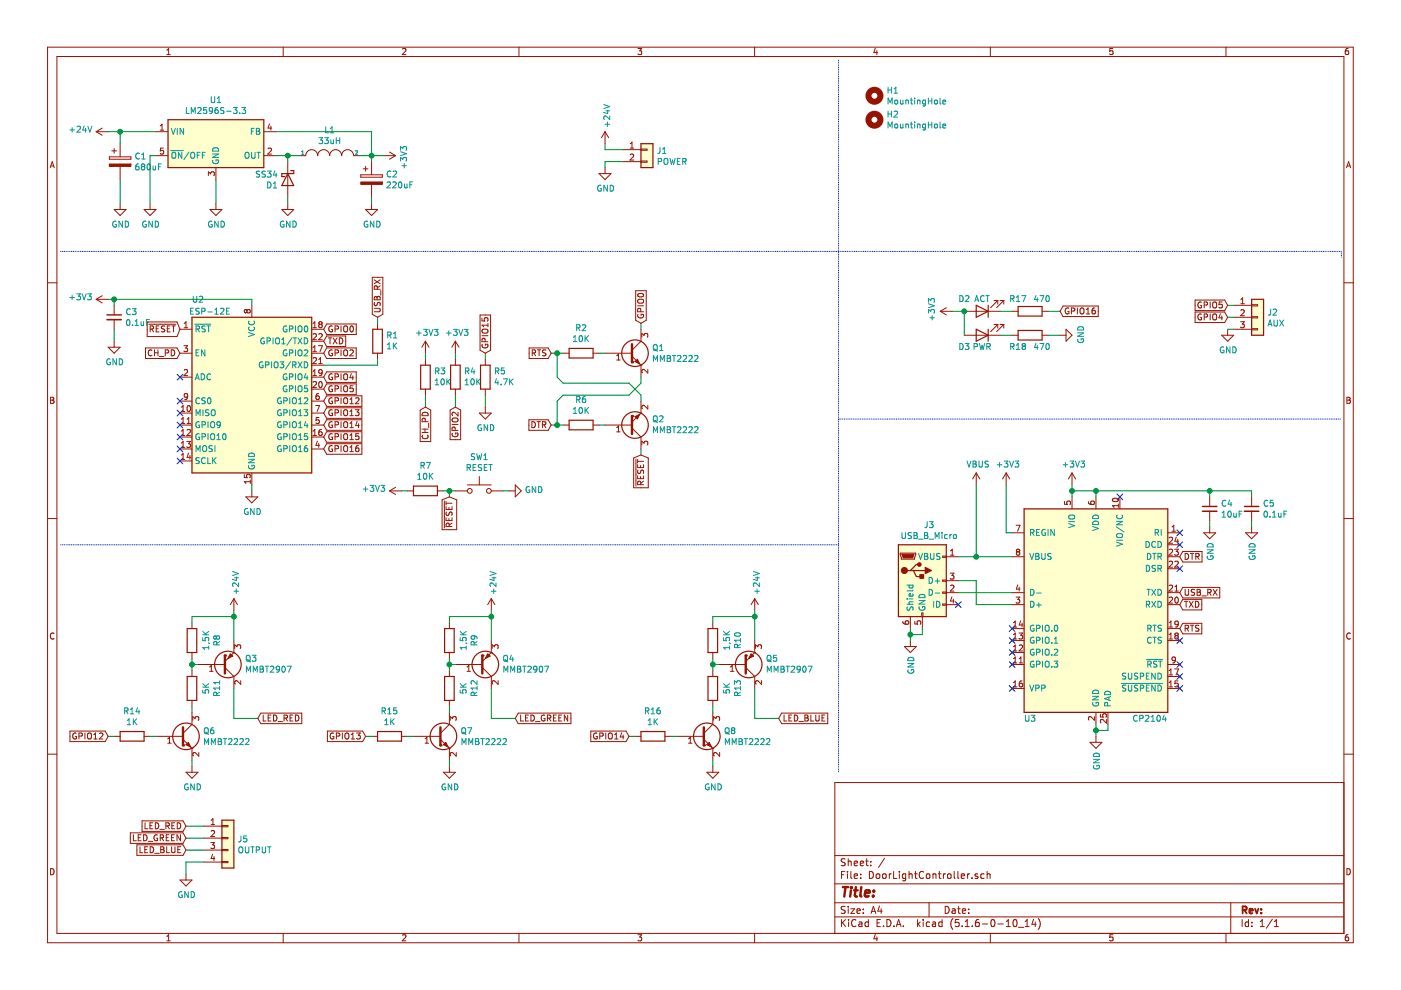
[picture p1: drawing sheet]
EESchema Schematic File Version 4
EELAYER 30 0
EELAYER END
$Descr A4 11693 8268
encoding utf-8
Sheet 1 1
Title ""
Date ""
Rev ""
Comp ""
Comment1 ""
Comment2 ""
Comment3 ""
Comment4 ""
$EndDescr
$Comp
L RF_Module:ESP-12E U2
U 1 1
P 2100 3350
F 0 "U2" H 1650 4200 50  0000 C CNN
F 1 "ESP-12E" H 1750 4100 50  0000 C CNN
F 2 "RF_Module:ESP-12E" H 2100 3350 50  0001 C CNN
F 3 "http://wiki.ai-thinker.com/_media/esp8266/esp8266_series_modules_user_manual_v1.1.pdf" H 1750 3450 50  0001 C CNN
	1    2100 3350
	1    0    0    -1  
$EndComp
$Comp
L power:GND #PWR019
U 1 1
P 2100 4100
F 0 "#PWR019" H 2100 3850 50  0001 C CNN
F 1 "GND" H 2105 3927 50  0000 C CNN
F 2 "" H 2100 4100 50  0001 C CNN
F 3 "" H 2100 4100 50  0001 C CNN
	1    2100 4100
	1    0    0    -1  
$EndComp
$Comp
L power:+3V3 #PWR010
U 1 1
P 900 2500
F 0 "#PWR010" H 900 2350 50  0001 C CNN
F 1 "+3V3" V 915 2628 50  0000 L CNN
F 2 "" H 900 2500 50  0001 C CNN
F 3 "" H 900 2500 50  0001 C CNN
	1    900  2500
	0    -1   -1   0   
$EndComp
$Comp
L Device:C_Small C3
U 1 1
P 950 2650
F 0 "C3" H 1042 2696 50  0000 L CNN
F 1 "0.1uF" H 1042 2605 50  0000 L CNN
F 2 "Capacitor_SMD:C_0805_2012Metric" H 950 2650 50  0001 C CNN
F 3 "~" H 950 2650 50  0001 C CNN
	1    950  2650
	1    0    0    -1  
$EndComp
$Comp
L power:GND #PWR011
U 1 1
P 950 2850
F 0 "#PWR011" H 950 2600 50  0001 C CNN
F 1 "GND" H 955 2677 50  0000 C CNN
F 2 "" H 950 2850 50  0001 C CNN
F 3 "" H 950 2850 50  0001 C CNN
	1    950  2850
	1    0    0    -1  
$EndComp
Text GLabel 1500 2750 0    50   Input ~ 0
~RESET
Text GLabel 1500 2950 0    50   Input ~ 0
CH_PD
Text GLabel 2700 3650 2    50   Input ~ 0
GPIO15
Text GLabel 2700 3550 2    50   Input ~ 0
GPIO14
Text GLabel 2700 3450 2    50   Input ~ 0
GPIO13
Text GLabel 2700 3350 2    50   Input ~ 0
GPIO12
Text GLabel 2700 3250 2    50   Input ~ 0
GPIO5
Text GLabel 10250 2650 0    50   Input ~ 0
GPIO4
Text GLabel 2700 2850 2    50   Input ~ 0
TXD
Text GLabel 2700 2950 2    50   Input ~ 0
GPIO2
Text GLabel 2700 2750 2    50   Input ~ 0
GPIO0
$Comp
L Device:R R1
U 1 1
P 3150 2850
F 0 "R1" H 3080 2804 50  0000 R CNN
F 1 "1K" H 3080 2895 50  0000 R CNN
F 2 "Resistor_SMD:R_0805_2012Metric" V 3080 2850 50  0001 C CNN
F 3 "~" H 3150 2850 50  0001 C CNN
	1    3150 2850
	-1   0    0    1   
$EndComp
Wire Wire Line
	2700 3050 3150 3050
Wire Wire Line
	3150 3050 3150 3000
Text GLabel 3150 2650 1    50   Input ~ 0
USB_RX
Wire Wire Line
	3150 2700 3150 2650
NoConn ~ 1500 3350
NoConn ~ 1500 3450
NoConn ~ 1500 3550
NoConn ~ 1500 3650
NoConn ~ 1500 3750
NoConn ~ 1500 3850
Wire Wire Line
	2100 4100 2100 4050
Wire Wire Line
	2100 2550 2100 2500
Wire Wire Line
	2100 2500 950  2500
Wire Wire Line
	950  2550 950  2500
Connection ~ 950  2500
Wire Wire Line
	950  2500 900  2500
Wire Wire Line
	950  2850 950  2750
$Comp
L Device:R R3
U 1 1
P 3550 3150
F 0 "R3" H 3480 3104 50  0000 R CNN
F 1 "10K" H 3480 3195 50  0000 R CNN
F 2 "Resistor_SMD:R_0805_2012Metric" V 3480 3150 50  0001 C CNN
F 3 "~" H 3550 3150 50  0001 C CNN
	1    3550 3150
	-1   0    0    1   
$EndComp
$Comp
L Device:R R4
U 1 1
P 3800 3150
F 0 "R4" H 3730 3104 50  0000 R CNN
F 1 "10K" H 3730 3195 50  0000 R CNN
F 2 "Resistor_SMD:R_0805_2012Metric" V 3730 3150 50  0001 C CNN
F 3 "~" H 3800 3150 50  0001 C CNN
	1    3800 3150
	-1   0    0    1   
$EndComp
$Comp
L power:+3V3 #PWR012
U 1 1
P 3550 2950
F 0 "#PWR012" H 3550 2800 50  0001 C CNN
F 1 "+3V3" H 3565 3123 50  0000 C CNN
F 2 "" H 3550 2950 50  0001 C CNN
F 3 "" H 3550 2950 50  0001 C CNN
	1    3550 2950
	1    0    0    -1  
$EndComp
$Comp
L power:+3V3 #PWR013
U 1 1
P 3800 2950
F 0 "#PWR013" H 3800 2800 50  0001 C CNN
F 1 "+3V3" H 3815 3123 50  0000 C CNN
F 2 "" H 3800 2950 50  0001 C CNN
F 3 "" H 3800 2950 50  0001 C CNN
	1    3800 2950
	1    0    0    -1  
$EndComp
Text GLabel 3550 3400 3    50   Input ~ 0
CH_PD
Text GLabel 3800 3400 3    50   Input ~ 0
GPIO2
$Comp
L Device:R R5
U 1 1
P 4050 3150
F 0 "R5" H 3980 3104 50  0000 R CNN
F 1 "4.7K" H 3980 3195 50  0000 R CNN
F 2 "Resistor_SMD:R_0805_2012Metric" V 3980 3150 50  0001 C CNN
F 3 "~" H 4050 3150 50  0001 C CNN
	1    4050 3150
	-1   0    0    1   
$EndComp
Text GLabel 4050 2950 1    50   Input ~ 0
GPIO15
$Comp
L power:GND #PWR015
U 1 1
P 4050 3400
F 0 "#PWR015" H 4050 3150 50  0001 C CNN
F 1 "GND" H 4055 3227 50  0000 C CNN
F 2 "" H 4050 3400 50  0001 C CNN
F 3 "" H 4050 3400 50  0001 C CNN
	1    4050 3400
	1    0    0    -1  
$EndComp
Wire Wire Line
	4050 3000 4050 2950
Wire Wire Line
	4050 3400 4050 3300
Wire Wire Line
	3800 3400 3800 3300
Wire Wire Line
	3550 3400 3550 3300
Wire Wire Line
	3550 3000 3550 2950
Wire Wire Line
	3800 3000 3800 2950
$Comp
L Device:R R7
U 1 1
P 3550 4100
F 0 "R7" V 3757 4100 50  0000 C CNN
F 1 "10K" V 3666 4100 50  0000 C CNN
F 2 "Resistor_SMD:R_0805_2012Metric" V 3480 4100 50  0001 C CNN
F 3 "~" H 3550 4100 50  0001 C CNN
	1    3550 4100
	0    -1   -1   0   
$EndComp
$Comp
L power:+3V3 #PWR020
U 1 1
P 3350 4100
F 0 "#PWR020" H 3350 3950 50  0001 C CNN
F 1 "+3V3" V 3365 4228 50  0000 L CNN
F 2 "" H 3350 4100 50  0001 C CNN
F 3 "" H 3350 4100 50  0001 C CNN
	1    3350 4100
	0    -1   -1   0   
$EndComp
$Comp
L Switch:SW_Push SW1
U 1 1
P 4000 4100
F 0 "SW1" H 4000 4385 50  0000 C CNN
F 1 "RESET" H 4000 4294 50  0000 C CNN
F 2 "Button_Switch_SMD:SW_SPST_EVQPE1" H 4000 4300 50  0001 C CNN
F 3 "~" H 4000 4300 50  0001 C CNN
	1    4000 4100
	1    0    0    -1  
$EndComp
$Comp
L power:GND #PWR021
U 1 1
P 4250 4100
F 0 "#PWR021" H 4250 3850 50  0001 C CNN
F 1 "GND" V 4255 3972 50  0000 R CNN
F 2 "" H 4250 4100 50  0001 C CNN
F 3 "" H 4250 4100 50  0001 C CNN
	1    4250 4100
	0    -1   -1   0   
$EndComp
Wire Wire Line
	3350 4100 3400 4100
Wire Wire Line
	3700 4100 3750 4100
Wire Wire Line
	4200 4100 4250 4100
Text GLabel 3750 4150 3    50   Input ~ 0
~RESET
Wire Wire Line
	3750 4150 3750 4100
Connection ~ 3750 4100
Wire Wire Line
	3750 4100 3800 4100
$Comp
L Transistor_BJT:MMBT3904 Q1
U 1 1
P 5250 2950
F 0 "Q1" H 5441 2996 50  0000 L CNN
F 1 "MMBT2222" H 5441 2905 50  0000 L CNN
F 2 "Package_TO_SOT_SMD:SOT-23" H 5450 2875 50  0001 L CIN
F 3 "https://www.fairchildsemi.com/datasheets/2N/2N3904.pdf" H 5250 2950 50  0001 L CNN
	1    5250 2950
	1    0    0    -1  
$EndComp
$Comp
L Transistor_BJT:MMBT3904 Q2
U 1 1
P 5250 3550
F 0 "Q2" H 5441 3504 50  0000 L CNN
F 1 "MMBT2222" H 5441 3595 50  0000 L CNN
F 2 "Package_TO_SOT_SMD:SOT-23" H 5450 3475 50  0001 L CIN
F 3 "https://www.fairchildsemi.com/datasheets/2N/2N3904.pdf" H 5250 3550 50  0001 L CNN
	1    5250 3550
	1    0    0    1   
$EndComp
$Comp
L Device:R R2
U 1 1
P 4850 2950
F 0 "R2" V 5057 2950 50  0000 C CNN
F 1 "10K" V 4966 2950 50  0000 C CNN
F 2 "Resistor_SMD:R_0805_2012Metric" V 4780 2950 50  0001 C CNN
F 3 "~" H 4850 2950 50  0001 C CNN
	1    4850 2950
	0    -1   -1   0   
$EndComp
$Comp
L Device:R R6
U 1 1
P 4850 3550
F 0 "R6" V 5057 3550 50  0000 C CNN
F 1 "10K" V 4966 3550 50  0000 C CNN
F 2 "Resistor_SMD:R_0805_2012Metric" V 4780 3550 50  0001 C CNN
F 3 "~" H 4850 3550 50  0001 C CNN
	1    4850 3550
	0    -1   -1   0   
$EndComp
Text GLabel 4600 2950 0    50   Input ~ 0
RTS
Text GLabel 4600 3550 0    50   Input ~ 0
DTR
Text GLabel 5350 3800 3    50   Input ~ 0
~RESET
Text GLabel 5350 2700 1    50   Input ~ 0
GPIO0
Wire Wire Line
	5050 2950 5000 2950
Wire Wire Line
	5350 2700 5350 2750
Wire Wire Line
	4700 3300 4650 3350
Wire Wire Line
	4650 3350 4650 3550
Wire Wire Line
	4650 3550 4700 3550
Wire Wire Line
	4600 2950 4650 2950
Wire Wire Line
	5350 3150 5350 3200
Wire Wire Line
	5350 3200 5250 3300
Wire Wire Line
	5250 3300 4700 3300
Wire Wire Line
	5350 3350 5350 3300
Wire Wire Line
	5350 3300 5250 3200
Wire Wire Line
	5250 3200 4700 3200
Wire Wire Line
	4700 3200 4650 3150
Wire Wire Line
	4650 3150 4650 2950
Connection ~ 4650 2950
Wire Wire Line
	4650 2950 4700 2950
Wire Wire Line
	4600 3550 4650 3550
Connection ~ 4650 3550
Wire Wire Line
	5000 3550 5050 3550
Wire Wire Line
	5350 3800 5350 3750
$Comp
L pspice:INDUCTOR L1
U 1 1
P 2750 1300
F 0 "L1" H 2750 1515 50  0000 C CNN
F 1 "33uH" H 2750 1424 50  0000 C CNN
F 2 "Inductor_SMD:L_Pulse_PA4320" H 2750 1300 50  0001 C CNN
F 3 "~" H 2750 1300 50  0001 C CNN
	1    2750 1300
	1    0    0    -1  
$EndComp
Wire Wire Line
	900  1100 1000 1100
$Comp
L power:GND #PWR05
U 1 1
P 1000 1700
F 0 "#PWR05" H 1000 1450 50  0001 C CNN
F 1 "GND" H 1005 1527 50  0000 C CNN
F 2 "" H 1000 1700 50  0001 C CNN
F 3 "" H 1000 1700 50  0001 C CNN
	1    1000 1700
	1    0    0    -1  
$EndComp
Wire Wire Line
	1000 1700 1000 1500
Wire Wire Line
	1000 1200 1000 1100
Connection ~ 1000 1100
$Comp
L power:GND #PWR06
U 1 1
P 1250 1700
F 0 "#PWR06" H 1250 1450 50  0001 C CNN
F 1 "GND" H 1255 1527 50  0000 C CNN
F 2 "" H 1250 1700 50  0001 C CNN
F 3 "" H 1250 1700 50  0001 C CNN
	1    1250 1700
	1    0    0    -1  
$EndComp
$Comp
L Device:D_Schottky D1
U 1 1
P 2400 1500
F 0 "D1" V 2446 1421 50  0000 R CNN
F 1 "SS34" V 2355 1421 50  0000 R CNN
F 2 "Diode_SMD:D_SOD-123F" H 2400 1500 50  0001 C CNN
F 3 "~" H 2400 1500 50  0001 C CNN
	1    2400 1500
	0    1    1    0   
$EndComp
$Comp
L Interface_USB:CP2104 U3
U 1 1
P 9150 5050
F 0 "U3" H 8600 4100 50  0000 C CNN
F 1 "CP2104" H 9600 4100 50  0000 C CNN
F 2 "Package_DFN_QFN:QFN-24-1EP_4x4mm_P0.5mm_EP2.6x2.6mm" H 9300 4100 50  0001 L CNN
F 3 "https://www.silabs.com/documents/public/data-sheets/cp2104.pdf" H 8600 6300 50  0001 C CNN
	1    9150 5050
	1    0    0    -1  
$EndComp
$Comp
L power:GND #PWR030
U 1 1
P 9150 6150
F 0 "#PWR030" H 9150 5900 50  0001 C CNN
F 1 "GND" V 9155 6022 50  0000 R CNN
F 2 "" H 9150 6150 50  0001 C CNN
F 3 "" H 9150 6150 50  0001 C CNN
	1    9150 6150
	1    0    0    -1  
$EndComp
Wire Wire Line
	9150 6150 9150 6100
Wire Wire Line
	9250 6050 9250 6100
Wire Wire Line
	9250 6100 9150 6100
Connection ~ 9150 6100
Wire Wire Line
	9150 6100 9150 6050
$Comp
L Connector:USB_B_Micro J3
U 1 1
P 7700 4850
F 0 "J3" H 7757 5317 50  0000 C CNN
F 1 "USB_B_Micro" H 7757 5226 50  0000 C CNN
F 2 "Connector_USB:USB_Micro-B_Molex-105017-0001" H 7850 4800 50  0001 C CNN
F 3 "~" H 7850 4800 50  0001 C CNN
	1    7700 4850
	1    0    0    -1  
$EndComp
$Comp
L power:+3V3 #PWR017
U 1 1
P 8400 4050
F 0 "#PWR017" H 8400 3900 50  0001 C CNN
F 1 "+3V3" H 8415 4223 50  0000 C CNN
F 2 "" H 8400 4050 50  0001 C CNN
F 3 "" H 8400 4050 50  0001 C CNN
	1    8400 4050
	1    0    0    -1  
$EndComp
$Comp
L power:VBUS #PWR016
U 1 1
P 8150 4050
F 0 "#PWR016" H 8150 3900 50  0001 C CNN
F 1 "VBUS" H 8165 4223 50  0000 C CNN
F 2 "" H 8150 4050 50  0001 C CNN
F 3 "" H 8150 4050 50  0001 C CNN
	1    8150 4050
	1    0    0    -1  
$EndComp
Wire Wire Line
	8450 4650 8150 4650
Wire Wire Line
	8150 4050 8150 4650
Connection ~ 8150 4650
Wire Wire Line
	8150 4650 8000 4650
Wire Wire Line
	8400 4050 8400 4450
Wire Wire Line
	8400 4450 8450 4450
Wire Wire Line
	8000 4850 8150 4850
Wire Wire Line
	8150 4850 8150 5050
Wire Wire Line
	8150 5050 8450 5050
Wire Wire Line
	8000 4950 8450 4950
NoConn ~ 8000 5050
$Comp
L power:+3V3 #PWR018
U 1 1
P 8950 4050
F 0 "#PWR018" H 8950 3900 50  0001 C CNN
F 1 "+3V3" H 8965 4223 50  0000 C CNN
F 2 "" H 8950 4050 50  0001 C CNN
F 3 "" H 8950 4050 50  0001 C CNN
	1    8950 4050
	1    0    0    -1  
$EndComp
$Comp
L power:GND #PWR022
U 1 1
P 10100 4400
F 0 "#PWR022" H 10100 4150 50  0001 C CNN
F 1 "GND" V 10105 4272 50  0000 R CNN
F 2 "" H 10100 4400 50  0001 C CNN
F 3 "" H 10100 4400 50  0001 C CNN
	1    10100 4400
	1    0    0    -1  
$EndComp
$Comp
L Device:C_Small C4
U 1 1
P 10100 4250
F 0 "C4" H 10192 4296 50  0000 L CNN
F 1 "10uF" H 10192 4205 50  0000 L CNN
F 2 "Capacitor_SMD:C_0805_2012Metric" H 10100 4250 50  0001 C CNN
F 3 "~" H 10100 4250 50  0001 C CNN
	1    10100 4250
	1    0    0    -1  
$EndComp
$Comp
L Device:C_Small C5
U 1 1
P 10450 4250
F 0 "C5" H 10542 4296 50  0000 L CNN
F 1 "0.1uF" H 10542 4205 50  0000 L CNN
F 2 "Capacitor_SMD:C_0805_2012Metric" H 10450 4250 50  0001 C CNN
F 3 "~" H 10450 4250 50  0001 C CNN
	1    10450 4250
	1    0    0    -1  
$EndComp
$Comp
L power:GND #PWR023
U 1 1
P 10450 4400
F 0 "#PWR023" H 10450 4150 50  0001 C CNN
F 1 "GND" V 10455 4272 50  0000 R CNN
F 2 "" H 10450 4400 50  0001 C CNN
F 3 "" H 10450 4400 50  0001 C CNN
	1    10450 4400
	1    0    0    -1  
$EndComp
Wire Wire Line
	10450 4400 10450 4350
Wire Wire Line
	10450 4150 10450 4100
Wire Wire Line
	10450 4100 10100 4100
Wire Wire Line
	8950 4100 8950 4050
Wire Wire Line
	8950 4150 8950 4100
Connection ~ 8950 4100
Wire Wire Line
	9150 4150 9150 4100
Connection ~ 9150 4100
Wire Wire Line
	9150 4100 8950 4100
NoConn ~ 9350 4150
Wire Wire Line
	10100 4150 10100 4100
Connection ~ 10100 4100
Wire Wire Line
	10100 4100 9150 4100
Wire Wire Line
	10100 4400 10100 4350
Text GLabel 9850 5050 2    50   Input ~ 0
TXD
Text GLabel 9850 4950 2    50   Input ~ 0
USB_RX
Text GLabel 9850 4650 2    50   Input ~ 0
DTR
NoConn ~ 9850 4450
NoConn ~ 9850 4550
NoConn ~ 9850 4750
NoConn ~ 9850 5350
NoConn ~ 9850 5550
NoConn ~ 9850 5650
NoConn ~ 9850 5750
NoConn ~ 8450 5750
NoConn ~ 8450 5550
NoConn ~ 8450 5450
NoConn ~ 8450 5350
NoConn ~ 8450 5250
$Comp
L power:GND #PWR027
U 1 1
P 7600 5350
F 0 "#PWR027" H 7600 5100 50  0001 C CNN
F 1 "GND" V 7605 5222 50  0000 R CNN
F 2 "" H 7600 5350 50  0001 C CNN
F 3 "" H 7600 5350 50  0001 C CNN
	1    7600 5350
	1    0    0    -1  
$EndComp
Wire Wire Line
	7600 5350 7600 5300
Wire Wire Line
	7600 5300 7700 5300
Wire Wire Line
	7700 5300 7700 5250
Connection ~ 7600 5300
Wire Wire Line
	7600 5300 7600 5250
Text GLabel 10250 2550 0    50   Input ~ 0
GPIO5
Wire Notes Line
	500  4550 7000 4550
Wire Notes Line
	7000 500  7000 6450
Wire Notes Line
	11200 2100 11200 2150
Wire Notes Line
	500  2100 11200 2100
Wire Notes Line
	7000 3500 11200 3500
Text GLabel 900  6150 0    50   Input ~ 0
GPIO12
Text GLabel 3050 6150 0    50   Input ~ 0
GPIO13
$Comp
L Regulator_Switching:LM2596S-3.3 U1
U 1 1
P 1800 1200
F 0 "U1" H 1800 1567 50  0000 C CNN
F 1 "LM2596S-3.3" H 1800 1476 50  0000 C CNN
F 2 "Package_TO_SOT_SMD:TO-263-5_TabPin3" H 1850 950 50  0001 L CIN
F 3 "http://www.ti.com/lit/ds/symlink/lm2596.pdf" H 1800 1200 50  0001 C CNN
	1    1800 1200
	1    0    0    -1  
$EndComp
Wire Wire Line
	1250 1300 1300 1300
Wire Wire Line
	1250 1300 1250 1700
Wire Wire Line
	1000 1100 1300 1100
$Comp
L Device:CP C1
U 1 1
P 1000 1350
F 0 "C1" H 1118 1396 50  0000 L CNN
F 1 "680uF" H 1118 1305 50  0000 L CNN
F 2 "Capacitor_THT:CP_Radial_D10.0mm_P2.50mm" H 1038 1200 50  0001 C CNN
F 3 "~" H 1000 1350 50  0001 C CNN
	1    1000 1350
	1    0    0    -1  
$EndComp
$Comp
L Device:CP C2
U 1 1
P 3100 1500
F 0 "C2" H 3218 1546 50  0000 L CNN
F 1 "220uF" H 3218 1455 50  0000 L CNN
F 2 "Capacitor_THT:CP_Radial_D6.3mm_P2.50mm" H 3138 1350 50  0001 C CNN
F 3 "~" H 3100 1500 50  0001 C CNN
	1    3100 1500
	1    0    0    -1  
$EndComp
$Comp
L power:GND #PWR08
U 1 1
P 2400 1700
F 0 "#PWR08" H 2400 1450 50  0001 C CNN
F 1 "GND" H 2405 1527 50  0000 C CNN
F 2 "" H 2400 1700 50  0001 C CNN
F 3 "" H 2400 1700 50  0001 C CNN
	1    2400 1700
	1    0    0    -1  
$EndComp
$Comp
L power:GND #PWR09
U 1 1
P 3100 1700
F 0 "#PWR09" H 3100 1450 50  0001 C CNN
F 1 "GND" H 3105 1527 50  0000 C CNN
F 2 "" H 3100 1700 50  0001 C CNN
F 3 "" H 3100 1700 50  0001 C CNN
	1    3100 1700
	1    0    0    -1  
$EndComp
$Comp
L power:+3V3 #PWR03
U 1 1
P 3200 1300
F 0 "#PWR03" H 3200 1150 50  0001 C CNN
F 1 "+3V3" H 3215 1473 50  0000 C CNN
F 2 "" H 3200 1300 50  0001 C CNN
F 3 "" H 3200 1300 50  0001 C CNN
	1    3200 1300
	0    1    1    0   
$EndComp
Wire Wire Line
	2300 1300 2400 1300
Wire Wire Line
	2400 1350 2400 1300
Connection ~ 2400 1300
Wire Wire Line
	2400 1300 2500 1300
Wire Wire Line
	2400 1700 2400 1650
Wire Wire Line
	3100 1700 3100 1650
Wire Wire Line
	3100 1350 3100 1300
Wire Wire Line
	3100 1300 3000 1300
Wire Wire Line
	3100 1300 3200 1300
Connection ~ 3100 1300
Wire Wire Line
	2300 1100 3100 1100
Wire Wire Line
	3100 1100 3100 1300
$Comp
L power:+24V #PWR01
U 1 1
P 900 1100
F 0 "#PWR01" H 900 950 50  0001 C CNN
F 1 "+24V" V 915 1228 50  0000 L CNN
F 2 "" H 900 1100 50  0001 C CNN
F 3 "" H 900 1100 50  0001 C CNN
	1    900  1100
	0    -1   -1   0   
$EndComp
$Comp
L power:GND #PWR07
U 1 1
P 1800 1700
F 0 "#PWR07" H 1800 1450 50  0001 C CNN
F 1 "GND" H 1805 1527 50  0000 C CNN
F 2 "" H 1800 1700 50  0001 C CNN
F 3 "" H 1800 1700 50  0001 C CNN
	1    1800 1700
	1    0    0    -1  
$EndComp
Wire Wire Line
	1800 1700 1800 1500
$Comp
L Device:R R14
U 1 1
P 1100 6150
F 0 "R14" V 1307 6150 50  0000 C CNN
F 1 "1K" V 1216 6150 50  0000 C CNN
F 2 "Resistor_SMD:R_0805_2012Metric" V 1030 6150 50  0001 C CNN
F 3 "~" H 1100 6150 50  0001 C CNN
	1    1100 6150
	0    -1   -1   0   
$EndComp
Text GLabel 5250 6150 0    50   Input ~ 0
GPIO14
$Comp
L Device:Q_PNP_BCE Q3
U 1 1
P 1850 5550
F 0 "Q3" H 2041 5504 50  0000 L CNN
F 1 "MMBT2907" H 2041 5595 50  0000 L CNN
F 2 "Package_TO_SOT_SMD:SOT-23" H 2050 5650 50  0001 C CNN
F 3 "~" H 1850 5550 50  0001 C CNN
	1    1850 5550
	1    0    0    1   
$EndComp
$Comp
L Device:R R8
U 1 1
P 1600 5350
F 0 "R8" V 1807 5350 50  0000 C CNN
F 1 "1,5K" V 1716 5350 50  0000 C CNN
F 2 "Resistor_SMD:R_0805_2012Metric" V 1530 5350 50  0001 C CNN
F 3 "~" H 1600 5350 50  0001 C CNN
	1    1600 5350
	1    0    0    -1  
$EndComp
$Comp
L power:+24V #PWR024
U 1 1
P 1950 5100
F 0 "#PWR024" H 1950 4950 50  0001 C CNN
F 1 "+24V" V 1965 5228 50  0000 L CNN
F 2 "" H 1950 5100 50  0001 C CNN
F 3 "" H 1950 5100 50  0001 C CNN
	1    1950 5100
	1    0    0    -1  
$EndComp
Wire Wire Line
	1600 5200 1600 5150
Wire Wire Line
	1600 5550 1600 5500
$Comp
L power:GND #PWR031
U 1 1
P 1600 6400
F 0 "#PWR031" H 1600 6150 50  0001 C CNN
F 1 "GND" H 1605 6227 50  0000 C CNN
F 2 "" H 1600 6400 50  0001 C CNN
F 3 "" H 1600 6400 50  0001 C CNN
	1    1600 6400
	1    0    0    -1  
$EndComp
Wire Wire Line
	1950 5350 1950 5150
Wire Wire Line
	1600 5550 1650 5550
Wire Wire Line
	1600 5150 1950 5150
Wire Wire Line
	1950 5150 1950 5100
Connection ~ 1950 5150
Text GLabel 2150 6000 2    50   Input ~ 0
LED_RED
Wire Wire Line
	2150 6000 1950 6000
Wire Wire Line
	1950 6000 1950 5750
Wire Wire Line
	900  6150 950  6150
Wire Wire Line
	1250 6150 1300 6150
Wire Wire Line
	1600 6400 1600 6350
$Comp
L Transistor_BJT:MMBT3904 Q6
U 1 1
P 1500 6150
F 0 "Q6" H 1691 6196 50  0000 L CNN
F 1 "MMBT2222" H 1691 6105 50  0000 L CNN
F 2 "Package_TO_SOT_SMD:SOT-23" H 1700 6075 50  0001 L CIN
F 3 "https://www.fairchildsemi.com/datasheets/2N/2N3904.pdf" H 1500 6150 50  0001 L CNN
	1    1500 6150
	1    0    0    -1  
$EndComp
$Comp
L Device:R R11
U 1 1
P 1600 5750
F 0 "R11" V 1807 5750 50  0000 C CNN
F 1 "5K" V 1716 5750 50  0000 C CNN
F 2 "Resistor_SMD:R_0805_2012Metric" V 1530 5750 50  0001 C CNN
F 3 "~" H 1600 5750 50  0001 C CNN
	1    1600 5750
	1    0    0    -1  
$EndComp
Wire Wire Line
	1600 5600 1600 5550
Connection ~ 1600 5550
Wire Wire Line
	1600 5950 1600 5900
$Comp
L Device:R R15
U 1 1
P 3250 6150
F 0 "R15" V 3457 6150 50  0000 C CNN
F 1 "1K" V 3366 6150 50  0000 C CNN
F 2 "Resistor_SMD:R_0805_2012Metric" V 3180 6150 50  0001 C CNN
F 3 "~" H 3250 6150 50  0001 C CNN
	1    3250 6150
	0    -1   -1   0   
$EndComp
$Comp
L Device:Q_PNP_BCE Q4
U 1 1
P 4000 5550
F 0 "Q4" H 4191 5504 50  0000 L CNN
F 1 "MMBT2907" H 4191 5595 50  0000 L CNN
F 2 "Package_TO_SOT_SMD:SOT-23" H 4200 5650 50  0001 C CNN
F 3 "~" H 4000 5550 50  0001 C CNN
	1    4000 5550
	1    0    0    1   
$EndComp
$Comp
L Device:R R9
U 1 1
P 3750 5350
F 0 "R9" V 3957 5350 50  0000 C CNN
F 1 "1,5K" V 3866 5350 50  0000 C CNN
F 2 "Resistor_SMD:R_0805_2012Metric" V 3680 5350 50  0001 C CNN
F 3 "~" H 3750 5350 50  0001 C CNN
	1    3750 5350
	1    0    0    -1  
$EndComp
$Comp
L power:+24V #PWR025
U 1 1
P 4100 5100
F 0 "#PWR025" H 4100 4950 50  0001 C CNN
F 1 "+24V" V 4115 5228 50  0000 L CNN
F 2 "" H 4100 5100 50  0001 C CNN
F 3 "" H 4100 5100 50  0001 C CNN
	1    4100 5100
	1    0    0    -1  
$EndComp
Wire Wire Line
	3750 5200 3750 5150
Wire Wire Line
	3750 5550 3750 5500
$Comp
L power:GND #PWR032
U 1 1
P 3750 6400
F 0 "#PWR032" H 3750 6150 50  0001 C CNN
F 1 "GND" H 3755 6227 50  0000 C CNN
F 2 "" H 3750 6400 50  0001 C CNN
F 3 "" H 3750 6400 50  0001 C CNN
	1    3750 6400
	1    0    0    -1  
$EndComp
Wire Wire Line
	4100 5350 4100 5150
Wire Wire Line
	3750 5550 3800 5550
Wire Wire Line
	3750 5150 4100 5150
Wire Wire Line
	4100 5150 4100 5100
Connection ~ 4100 5150
Text GLabel 4300 6000 2    50   Input ~ 0
LED_GREEN
Wire Wire Line
	4300 6000 4100 6000
Wire Wire Line
	4100 6000 4100 5750
Wire Wire Line
	3050 6150 3100 6150
Wire Wire Line
	3400 6150 3450 6150
Wire Wire Line
	3750 6400 3750 6350
$Comp
L Transistor_BJT:MMBT3904 Q7
U 1 1
P 3650 6150
F 0 "Q7" H 3841 6196 50  0000 L CNN
F 1 "MMBT2222" H 3841 6105 50  0000 L CNN
F 2 "Package_TO_SOT_SMD:SOT-23" H 3850 6075 50  0001 L CIN
F 3 "https://www.fairchildsemi.com/datasheets/2N/2N3904.pdf" H 3650 6150 50  0001 L CNN
	1    3650 6150
	1    0    0    -1  
$EndComp
$Comp
L Device:R R12
U 1 1
P 3750 5750
F 0 "R12" V 3957 5750 50  0000 C CNN
F 1 "5K" V 3866 5750 50  0000 C CNN
F 2 "Resistor_SMD:R_0805_2012Metric" V 3680 5750 50  0001 C CNN
F 3 "~" H 3750 5750 50  0001 C CNN
	1    3750 5750
	1    0    0    -1  
$EndComp
Wire Wire Line
	3750 5600 3750 5550
Connection ~ 3750 5550
Wire Wire Line
	3750 5950 3750 5900
$Comp
L Device:R R16
U 1 1
P 5450 6150
F 0 "R16" V 5657 6150 50  0000 C CNN
F 1 "1K" V 5566 6150 50  0000 C CNN
F 2 "Resistor_SMD:R_0805_2012Metric" V 5380 6150 50  0001 C CNN
F 3 "~" H 5450 6150 50  0001 C CNN
	1    5450 6150
	0    -1   -1   0   
$EndComp
$Comp
L Device:Q_PNP_BCE Q5
U 1 1
P 6200 5550
F 0 "Q5" H 6391 5504 50  0000 L CNN
F 1 "MMBT2907" H 6391 5595 50  0000 L CNN
F 2 "Package_TO_SOT_SMD:SOT-23" H 6400 5650 50  0001 C CNN
F 3 "~" H 6200 5550 50  0001 C CNN
	1    6200 5550
	1    0    0    1   
$EndComp
$Comp
L Device:R R10
U 1 1
P 5950 5350
F 0 "R10" V 6157 5350 50  0000 C CNN
F 1 "1,5K" V 6066 5350 50  0000 C CNN
F 2 "Resistor_SMD:R_0805_2012Metric" V 5880 5350 50  0001 C CNN
F 3 "~" H 5950 5350 50  0001 C CNN
	1    5950 5350
	1    0    0    -1  
$EndComp
$Comp
L power:+24V #PWR026
U 1 1
P 6300 5100
F 0 "#PWR026" H 6300 4950 50  0001 C CNN
F 1 "+24V" V 6315 5228 50  0000 L CNN
F 2 "" H 6300 5100 50  0001 C CNN
F 3 "" H 6300 5100 50  0001 C CNN
	1    6300 5100
	1    0    0    -1  
$EndComp
Wire Wire Line
	5950 5200 5950 5150
Wire Wire Line
	5950 5550 5950 5500
$Comp
L power:GND #PWR033
U 1 1
P 5950 6400
F 0 "#PWR033" H 5950 6150 50  0001 C CNN
F 1 "GND" H 5955 6227 50  0000 C CNN
F 2 "" H 5950 6400 50  0001 C CNN
F 3 "" H 5950 6400 50  0001 C CNN
	1    5950 6400
	1    0    0    -1  
$EndComp
Wire Wire Line
	6300 5350 6300 5150
Wire Wire Line
	5950 5550 6000 5550
Wire Wire Line
	5950 5150 6300 5150
Wire Wire Line
	6300 5150 6300 5100
Connection ~ 6300 5150
Text GLabel 6500 6000 2    50   Input ~ 0
LED_BLUE
Wire Wire Line
	6500 6000 6300 6000
Wire Wire Line
	6300 6000 6300 5750
Wire Wire Line
	5250 6150 5300 6150
Wire Wire Line
	5600 6150 5650 6150
Wire Wire Line
	5950 6400 5950 6350
$Comp
L Transistor_BJT:MMBT3904 Q8
U 1 1
P 5850 6150
F 0 "Q8" H 6041 6196 50  0000 L CNN
F 1 "MMBT2222" H 6041 6105 50  0000 L CNN
F 2 "Package_TO_SOT_SMD:SOT-23" H 6050 6075 50  0001 L CIN
F 3 "https://www.fairchildsemi.com/datasheets/2N/2N3904.pdf" H 5850 6150 50  0001 L CNN
	1    5850 6150
	1    0    0    -1  
$EndComp
$Comp
L Device:R R13
U 1 1
P 5950 5750
F 0 "R13" V 6157 5750 50  0000 C CNN
F 1 "5K" V 6066 5750 50  0000 C CNN
F 2 "Resistor_SMD:R_0805_2012Metric" V 5880 5750 50  0001 C CNN
F 3 "~" H 5950 5750 50  0001 C CNN
	1    5950 5750
	1    0    0    -1  
$EndComp
Wire Wire Line
	5950 5600 5950 5550
Connection ~ 5950 5550
Wire Wire Line
	5950 5950 5950 5900
$Comp
L Connector_Generic:Conn_01x04 J5
U 1 1
P 1900 7000
F 0 "J5" H 1980 6992 50  0000 L CNN
F 1 "OUTPUT" H 1980 6901 50  0000 L CNN
F 2 "Connector_JST:JST_XH_B4B-XH-A_1x04_P2.50mm_Vertical" H 1900 7000 50  0001 C CNN
F 3 "~" H 1900 7000 50  0001 C CNN
	1    1900 7000
	1    0    0    -1  
$EndComp
Text GLabel 1550 6900 0    50   Input ~ 0
LED_RED
Text GLabel 1550 7000 0    50   Input ~ 0
LED_GREEN
Text GLabel 1550 7100 0    50   Input ~ 0
LED_BLUE
$Comp
L power:GND #PWR034
U 1 1
P 1550 7300
F 0 "#PWR034" H 1550 7050 50  0001 C CNN
F 1 "GND" H 1555 7127 50  0000 C CNN
F 2 "" H 1550 7300 50  0001 C CNN
F 3 "" H 1550 7300 50  0001 C CNN
	1    1550 7300
	1    0    0    -1  
$EndComp
Wire Wire Line
	1700 7200 1550 7200
Wire Wire Line
	1550 7200 1550 7300
Wire Wire Line
	1700 7100 1550 7100
Wire Wire Line
	1700 7000 1550 7000
Wire Wire Line
	1700 6900 1550 6900
$Comp
L Connector_Generic:Conn_01x03 J2
U 1 1
P 10500 2650
F 0 "J2" H 10580 2692 50  0000 L CNN
F 1 "AUX" H 10580 2601 50  0000 L CNN
F 2 "Connector_PinHeader_2.54mm:PinHeader_1x03_P2.54mm_Vertical" H 10500 2650 50  0001 C CNN
F 3 "~" H 10500 2650 50  0001 C CNN
	1    10500 2650
	1    0    0    -1  
$EndComp
$Comp
L power:GND #PWR014
U 1 1
P 10250 2750
F 0 "#PWR014" H 10250 2500 50  0001 C CNN
F 1 "GND" H 10255 2577 50  0000 C CNN
F 2 "" H 10250 2750 50  0001 C CNN
F 3 "" H 10250 2750 50  0001 C CNN
	1    10250 2750
	1    0    0    -1  
$EndComp
Wire Wire Line
	10300 2550 10250 2550
Wire Wire Line
	10300 2650 10250 2650
Wire Wire Line
	10300 2750 10250 2750
$Comp
L Connector_Generic:Conn_01x02 J1
U 1 1
P 5400 1250
F 0 "J1" H 5480 1242 50  0000 L CNN
F 1 "POWER" H 5480 1151 50  0000 L CNN
F 2 "Connector_JST:JST_XH_B2B-XH-A_1x02_P2.50mm_Vertical" H 5400 1250 50  0001 C CNN
F 3 "~" H 5400 1250 50  0001 C CNN
	1    5400 1250
	1    0    0    -1  
$EndComp
$Comp
L power:GND #PWR04
U 1 1
P 5050 1400
F 0 "#PWR04" H 5050 1150 50  0001 C CNN
F 1 "GND" H 5055 1227 50  0000 C CNN
F 2 "" H 5050 1400 50  0001 C CNN
F 3 "" H 5050 1400 50  0001 C CNN
	1    5050 1400
	1    0    0    -1  
$EndComp
$Comp
L power:+24V #PWR02
U 1 1
P 5050 1200
F 0 "#PWR02" H 5050 1050 50  0001 C CNN
F 1 "+24V" V 5065 1328 50  0000 L CNN
F 2 "" H 5050 1200 50  0001 C CNN
F 3 "" H 5050 1200 50  0001 C CNN
	1    5050 1200
	1    0    0    -1  
$EndComp
Wire Wire Line
	5200 1250 5050 1250
Wire Wire Line
	5050 1250 5050 1200
Wire Wire Line
	5200 1350 5050 1350
Wire Wire Line
	5050 1350 5050 1400
Text GLabel 2700 3150 2    50   Input ~ 0
GPIO4
$Comp
L Mechanical:MountingHole H1
U 1 1
P 7300 800
F 0 "H1" H 7400 846 50  0000 L CNN
F 1 "MountingHole" H 7400 755 50  0000 L CNN
F 2 "MountingHole:MountingHole_3.2mm_M3" H 7300 800 50  0001 C CNN
F 3 "~" H 7300 800 50  0001 C CNN
	1    7300 800 
	1    0    0    -1  
$EndComp
$Comp
L Mechanical:MountingHole H2
U 1 1
P 7300 1000
F 0 "H2" H 7400 1046 50  0000 L CNN
F 1 "MountingHole" H 7400 955 50  0000 L CNN
F 2 "MountingHole:MountingHole_3.2mm_M3" H 7300 1000 50  0001 C CNN
F 3 "~" H 7300 1000 50  0001 C CNN
	1    7300 1000
	1    0    0    -1  
$EndComp
$Comp
L Device:LED D2
U 1 1
P 8200 2600
F 0 "D2" H 8350 2500 50  0000 C CNN
F 1 "ACT" H 8200 2500 50  0000 C CNN
F 2 "LED_SMD:LED_0805_2012Metric" H 8200 2600 50  0001 C CNN
F 3 "~" H 8200 2600 50  0001 C CNN
	1    8200 2600
	-1   0    0    1   
$EndComp
$Comp
L Device:LED D3
U 1 1
P 8200 2800
F 0 "D3" H 8350 2900 50  0000 C CNN
F 1 "PWR" H 8200 2900 50  0000 C CNN
F 2 "LED_SMD:LED_0805_2012Metric" H 8200 2800 50  0001 C CNN
F 3 "~" H 8200 2800 50  0001 C CNN
	1    8200 2800
	-1   0    0    1   
$EndComp
$Comp
L power:+3V3 #PWR028
U 1 1
P 7950 2600
F 0 "#PWR028" H 7950 2450 50  0001 C CNN
F 1 "+3V3" H 7965 2773 50  0000 C CNN
F 2 "" H 7950 2600 50  0001 C CNN
F 3 "" H 7950 2600 50  0001 C CNN
	1    7950 2600
	0    -1   -1   0   
$EndComp
$Comp
L Device:R R17
U 1 1
P 8600 2600
F 0 "R17" V 8700 2700 50  0000 C CNN
F 1 "470" V 8700 2500 50  0000 C CNN
F 2 "Resistor_SMD:R_0805_2012Metric" V 8530 2600 50  0001 C CNN
F 3 "~" H 8600 2600 50  0001 C CNN
	1    8600 2600
	0    -1   -1   0   
$EndComp
$Comp
L Device:R R18
U 1 1
P 8600 2800
F 0 "R18" V 8500 2900 50  0000 C CNN
F 1 "470" V 8500 2700 50  0000 C CNN
F 2 "Resistor_SMD:R_0805_2012Metric" V 8530 2800 50  0001 C CNN
F 3 "~" H 8600 2800 50  0001 C CNN
	1    8600 2800
	0    -1   -1   0   
$EndComp
Text GLabel 8850 2600 2    50   Input ~ 0
GPIO16
$Comp
L power:GND #PWR029
U 1 1
P 8850 2800
F 0 "#PWR029" H 8850 2550 50  0001 C CNN
F 1 "GND" H 8855 2627 50  0000 C CNN
F 2 "" H 8850 2800 50  0001 C CNN
F 3 "" H 8850 2800 50  0001 C CNN
	1    8850 2800
	0    -1   -1   0   
$EndComp
Wire Wire Line
	7950 2600 8050 2600
Wire Wire Line
	8050 2800 8050 2600
Connection ~ 8050 2600
Wire Wire Line
	8350 2600 8450 2600
Wire Wire Line
	8350 2800 8450 2800
Wire Wire Line
	8750 2800 8850 2800
Wire Wire Line
	8750 2600 8850 2600
NoConn ~ 1500 3150
Text GLabel 9850 5250 2    50   Input ~ 0
RTS
Text GLabel 2700 3750 2    50   Input ~ 0
GPIO16
$EndSCHEMATC
